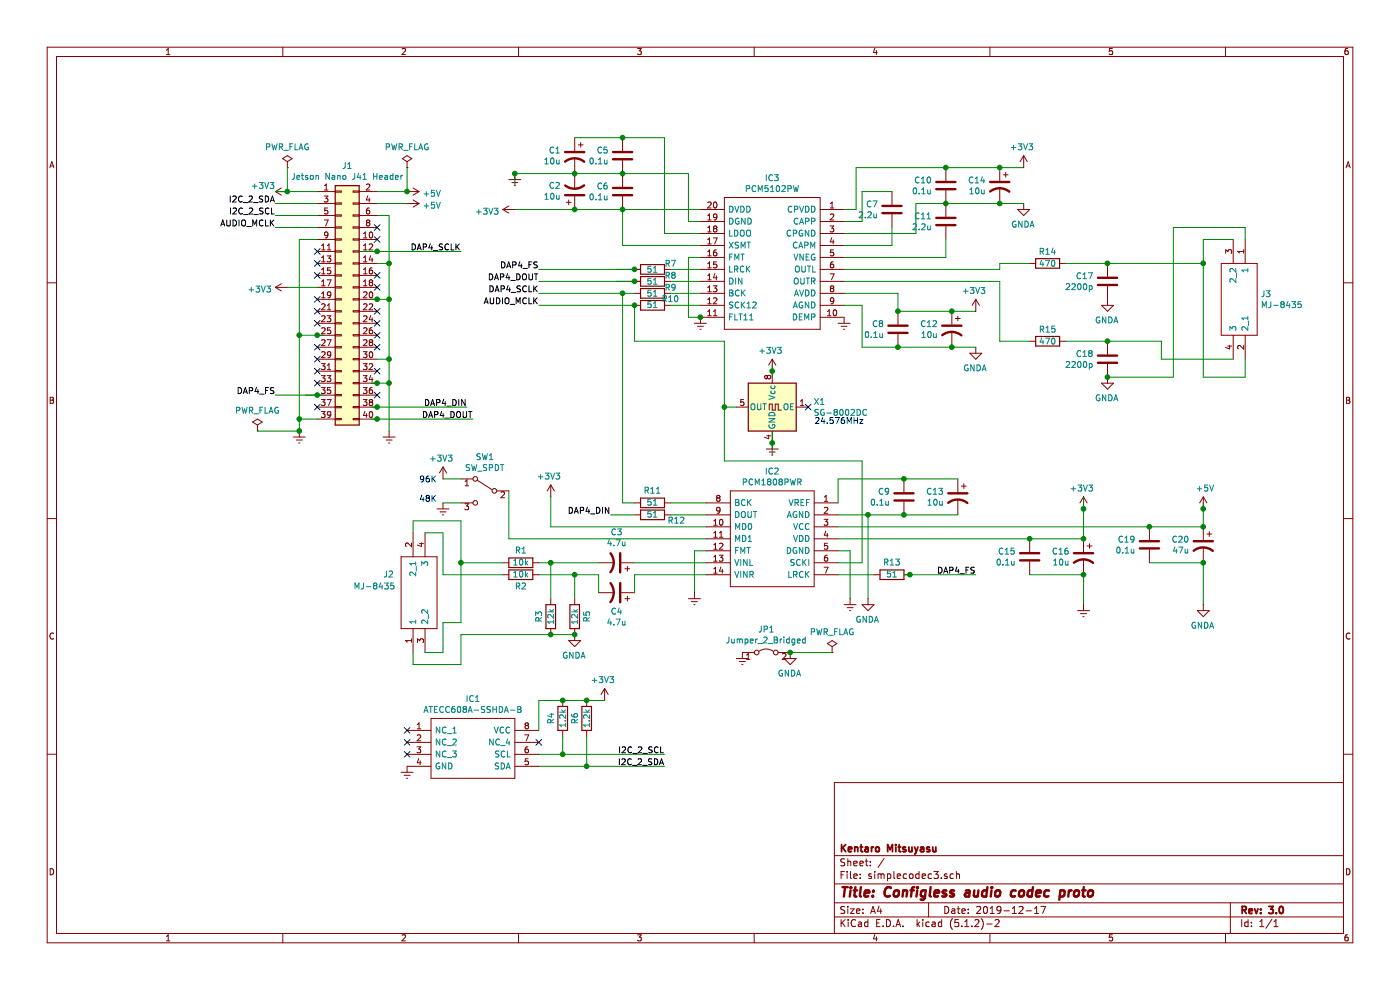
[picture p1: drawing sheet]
EESchema Schematic File Version 4
LIBS:simplecodec3-cache
EELAYER 29 0
EELAYER END
$Descr A4 11693 8268
encoding utf-8
Sheet 1 1
Title "Configless audio codec proto"
Date "2019-12-17"
Rev "3.0"
Comp "Kentaro Mitsuyasu"
Comment1 ""
Comment2 ""
Comment3 ""
Comment4 ""
$EndDescr
$Comp
L Oscillator:SG-8002DC X1
U 1 1
P 6450 3400
F 0 "X1" H 6106 3446 50  0000 R CNN
F 1 "SG-8002DC" H 6106 3355 50  0000 R CNN
F 2 "Oscillator:Oscillator_SeikoEpson_SG-8002DC" H 6900 3050 50  0001 C CNN
F 3 "https://support.epson.biz/td/api/doc_check.php?mode=dl&lang=en&Parts=SG-8002DC" H 6350 3400 50  0001 C CNN
	1    6450 3400
	-1   0    0    -1  
$EndComp
$Comp
L power:GNDA #PWR025
U 1 1
P 8150 2900
F 0 "#PWR025" H 8150 2650 50  0001 C CNN
F 1 "GNDA" H 8155 2727 50  0000 C CNN
F 2 "" H 8150 2900 50  0001 C CNN
F 3 "" H 8150 2900 50  0001 C CNN
	1    8150 2900
	-1   0    0    -1  
$EndComp
$Comp
L Device:CP1 C1
U 1 1
P 4800 1300
F 0 "C1" H 4915 1346 50  0000 L CNN
F 1 "10u" H 4915 1255 50  0000 L CNN
F 2 "Capacitor_SMD:C_0603_1608Metric_Pad1.05x0.95mm_HandSolder" H 4800 1300 50  0001 C CNN
F 3 "~" H 4800 1300 50  0001 C CNN
	1    4800 1300
	-1   0    0    -1  
$EndComp
$Comp
L Device:C C5
U 1 1
P 5200 1300
F 0 "C5" H 5315 1346 50  0000 L CNN
F 1 "0.1u" H 5315 1255 50  0000 L CNN
F 2 "Capacitor_SMD:C_0603_1608Metric_Pad1.05x0.95mm_HandSolder" H 5238 1150 50  0001 C CNN
F 3 "~" H 5200 1300 50  0001 C CNN
	1    5200 1300
	-1   0    0    -1  
$EndComp
$Comp
L Device:CP1 C2
U 1 1
P 4800 1600
F 0 "C2" H 4685 1554 50  0000 R CNN
F 1 "10u" H 4685 1645 50  0000 R CNN
F 2 "Capacitor_SMD:C_0603_1608Metric_Pad1.05x0.95mm_HandSolder" H 4800 1600 50  0001 C CNN
F 3 "~" H 4800 1600 50  0001 C CNN
	1    4800 1600
	1    0    0    1   
$EndComp
$Comp
L Device:C C6
U 1 1
P 5200 1600
F 0 "C6" H 5315 1646 50  0000 L CNN
F 1 "0.1u" H 5315 1555 50  0000 L CNN
F 2 "Capacitor_SMD:C_0603_1608Metric_Pad1.05x0.95mm_HandSolder" H 5238 1450 50  0001 C CNN
F 3 "~" H 5200 1600 50  0001 C CNN
	1    5200 1600
	-1   0    0    -1  
$EndComp
Wire Wire Line
	5200 1750 4800 1750
Connection ~ 5200 1750
Connection ~ 5200 1450
Wire Wire Line
	5200 1450 4800 1450
Connection ~ 4800 1450
$Comp
L power:Earth #PWR010
U 1 1
P 4300 1450
F 0 "#PWR010" H 4300 1200 50  0001 C CNN
F 1 "Earth" H 4300 1300 50  0001 C CNN
F 2 "" H 4300 1450 50  0001 C CNN
F 3 "~" H 4300 1450 50  0001 C CNN
	1    4300 1450
	-1   0    0    -1  
$EndComp
Wire Wire Line
	5750 1850 5750 1450
Wire Wire Line
	5750 1450 5200 1450
Wire Wire Line
	5550 1950 5550 1150
Wire Wire Line
	5550 1150 5200 1150
Connection ~ 5200 1150
Wire Wire Line
	5200 1150 4800 1150
$Comp
L Device:C C8
U 1 1
P 7500 2750
F 0 "C8" H 7615 2796 50  0000 L CNN
F 1 "0.1u" H 7615 2705 50  0000 L CNN
F 2 "Capacitor_SMD:C_0603_1608Metric_Pad1.05x0.95mm_HandSolder" H 7538 2600 50  0001 C CNN
F 3 "~" H 7500 2750 50  0001 C CNN
	1    7500 2750
	-1   0    0    -1  
$EndComp
$Comp
L Device:CP1 C12
U 1 1
P 7950 2750
F 0 "C12" H 8065 2796 50  0000 L CNN
F 1 "10u" H 8065 2705 50  0000 L CNN
F 2 "Capacitor_SMD:C_0603_1608Metric_Pad1.05x0.95mm_HandSolder" H 7950 2750 50  0001 C CNN
F 3 "~" H 7950 2750 50  0001 C CNN
	1    7950 2750
	-1   0    0    -1  
$EndComp
$Comp
L Device:CP1 C14
U 1 1
P 8350 1550
F 0 "C14" H 8465 1596 50  0000 L CNN
F 1 "10u" H 8465 1505 50  0000 L CNN
F 2 "Capacitor_SMD:C_0603_1608Metric_Pad1.05x0.95mm_HandSolder" H 8350 1550 50  0001 C CNN
F 3 "~" H 8350 1550 50  0001 C CNN
	1    8350 1550
	-1   0    0    -1  
$EndComp
Connection ~ 7900 1400
$Comp
L Device:C C10
U 1 1
P 7900 1550
F 0 "C10" H 8015 1596 50  0000 L CNN
F 1 "0.1u" H 8015 1505 50  0000 L CNN
F 2 "Capacitor_SMD:C_0603_1608Metric_Pad1.05x0.95mm_HandSolder" H 7938 1400 50  0001 C CNN
F 3 "~" H 7900 1550 50  0001 C CNN
	1    7900 1550
	-1   0    0    -1  
$EndComp
$Comp
L power:GNDA #PWR027
U 1 1
P 8550 1700
F 0 "#PWR027" H 8550 1450 50  0001 C CNN
F 1 "GNDA" H 8555 1527 50  0000 C CNN
F 2 "" H 8550 1700 50  0001 C CNN
F 3 "" H 8550 1700 50  0001 C CNN
	1    8550 1700
	-1   0    0    -1  
$EndComp
Wire Wire Line
	7900 1700 7650 1700
Connection ~ 7900 1700
Wire Wire Line
	7900 1400 7150 1400
Wire Wire Line
	8550 1400 8350 1400
Connection ~ 8350 1400
Wire Wire Line
	8350 1400 7900 1400
Connection ~ 8350 1700
Wire Wire Line
	8350 1700 7900 1700
Wire Wire Line
	8150 2600 7950 2600
Connection ~ 7950 2600
Wire Wire Line
	7950 2600 7500 2600
Connection ~ 7950 2900
Wire Wire Line
	7950 2900 7500 2900
Wire Wire Line
	8550 1700 8350 1700
Wire Wire Line
	8150 2900 7950 2900
Wire Wire Line
	7150 1750 7050 1750
Wire Wire Line
	7150 1400 7150 1750
Wire Wire Line
	7200 1850 7050 1850
Wire Wire Line
	7450 2050 7050 2050
$Comp
L Device:C C7
U 1 1
P 7450 1750
F 0 "C7" H 7565 1796 50  0000 L CNN
F 1 "2.2u" H 7565 1705 50  0000 L CNN
F 2 "Capacitor_SMD:C_0402_1005Metric" H 7488 1600 50  0001 C CNN
F 3 "~" H 7450 1750 50  0001 C CNN
	1    7450 1750
	-1   0    0    -1  
$EndComp
Wire Wire Line
	7450 1600 7200 1600
Wire Wire Line
	7200 1600 7200 1850
Wire Wire Line
	7450 2050 7450 1900
Wire Wire Line
	7650 1950 7050 1950
Wire Wire Line
	7650 1700 7650 1950
$Comp
L Device:C C11
U 1 1
P 7900 1850
F 0 "C11" H 8015 1896 50  0000 L CNN
F 1 "2.2u" H 8015 1805 50  0000 L CNN
F 2 "Capacitor_SMD:C_0402_1005Metric" H 7938 1700 50  0001 C CNN
F 3 "~" H 7900 1850 50  0001 C CNN
	1    7900 1850
	-1   0    0    -1  
$EndComp
Wire Wire Line
	7050 2150 7900 2150
Wire Wire Line
	7900 2150 7900 2000
Wire Wire Line
	7500 2600 7500 2450
Wire Wire Line
	7500 2450 7050 2450
Connection ~ 7500 2600
Wire Wire Line
	7500 2900 7200 2900
Wire Wire Line
	7200 2900 7200 2550
Wire Wire Line
	7200 2550 7050 2550
Connection ~ 7500 2900
$Comp
L Device:R R14
U 1 1
P 8750 2200
F 0 "R14" V 8650 2200 50  0000 C CNN
F 1 "470" V 8750 2200 50  0000 C CNN
F 2 "Resistor_SMD:R_0603_1608Metric_Pad1.05x0.95mm_HandSolder" V 8680 2200 50  0001 C CNN
F 3 "~" H 8750 2200 50  0001 C CNN
	1    8750 2200
	0    -1   1    0   
$EndComp
$Comp
L Device:R R15
U 1 1
P 8750 2850
F 0 "R15" V 8650 2850 50  0000 C CNN
F 1 "470" V 8750 2850 50  0000 C CNN
F 2 "Resistor_SMD:R_0603_1608Metric_Pad1.05x0.95mm_HandSolder" V 8680 2850 50  0001 C CNN
F 3 "~" H 8750 2850 50  0001 C CNN
	1    8750 2850
	0    1    1    0   
$EndComp
Wire Wire Line
	7050 2250 8350 2250
Wire Wire Line
	8350 2250 8350 2200
Wire Wire Line
	8350 2200 8600 2200
Wire Wire Line
	7050 2350 8350 2350
Wire Wire Line
	8350 2850 8600 2850
$Comp
L Device:C C17
U 1 1
P 9250 2350
F 0 "C17" H 9365 2396 50  0000 L CNN
F 1 "2200p" H 9365 2305 50  0000 L CNN
F 2 "Capacitor_THT:C_Rect_L7.0mm_W3.5mm_P5.00mm" H 9288 2200 50  0001 C CNN
F 3 "~" H 9250 2350 50  0001 C CNN
	1    9250 2350
	-1   0    0    -1  
$EndComp
$Comp
L Device:C C18
U 1 1
P 9250 3000
F 0 "C18" H 9365 3046 50  0000 L CNN
F 1 "2200p" H 9365 2955 50  0000 L CNN
F 2 "Capacitor_THT:C_Rect_L7.0mm_W3.5mm_P5.00mm" H 9288 2850 50  0001 C CNN
F 3 "~" H 9250 3000 50  0001 C CNN
	1    9250 3000
	-1   0    0    -1  
$EndComp
Wire Wire Line
	8900 2850 9250 2850
Connection ~ 9250 2850
Connection ~ 9250 2200
Wire Wire Line
	9250 2200 8900 2200
$Comp
L power:GNDA #PWR030
U 1 1
P 9250 2500
F 0 "#PWR030" H 9250 2250 50  0001 C CNN
F 1 "GNDA" H 9255 2327 50  0000 C CNN
F 2 "" H 9250 2500 50  0001 C CNN
F 3 "" H 9250 2500 50  0001 C CNN
	1    9250 2500
	-1   0    0    -1  
$EndComp
$Comp
L power:GNDA #PWR031
U 1 1
P 9250 3150
F 0 "#PWR031" H 9250 2900 50  0001 C CNN
F 1 "GNDA" H 9255 2977 50  0000 C CNN
F 2 "" H 9250 3150 50  0001 C CNN
F 3 "" H 9250 3150 50  0001 C CNN
	1    9250 3150
	-1   0    0    -1  
$EndComp
Wire Wire Line
	8350 2350 8350 2850
$Comp
L power:Earth #PWR021
U 1 1
P 7050 2650
F 0 "#PWR021" H 7050 2400 50  0001 C CNN
F 1 "Earth" H 7050 2500 50  0001 C CNN
F 2 "" H 7050 2650 50  0001 C CNN
F 3 "~" H 7050 2650 50  0001 C CNN
	1    7050 2650
	-1   0    0    -1  
$EndComp
$Comp
L power:Earth #PWR016
U 1 1
P 5850 2650
F 0 "#PWR016" H 5850 2400 50  0001 C CNN
F 1 "Earth" H 5850 2500 50  0001 C CNN
F 2 "" H 5850 2650 50  0001 C CNN
F 3 "~" H 5850 2650 50  0001 C CNN
	1    5850 2650
	-1   0    0    -1  
$EndComp
$Comp
L power:Earth #PWR019
U 1 1
P 6450 3700
F 0 "#PWR019" H 6450 3450 50  0001 C CNN
F 1 "Earth" H 6450 3550 50  0001 C CNN
F 2 "" H 6450 3700 50  0001 C CNN
F 3 "~" H 6450 3700 50  0001 C CNN
	1    6450 3700
	-1   0    0    -1  
$EndComp
$Comp
L power:+3V3 #PWR018
U 1 1
P 6450 3100
F 0 "#PWR018" H 6450 2950 50  0001 C CNN
F 1 "+3V3" H 6465 3273 50  0000 C CNN
F 2 "" H 6450 3100 50  0001 C CNN
F 3 "" H 6450 3100 50  0001 C CNN
	1    6450 3100
	-1   0    0    -1  
$EndComp
$Comp
L Device:R R9
U 1 1
P 5450 2450
F 0 "R9" V 5400 2300 50  0000 C CNN
F 1 "51" V 5450 2450 50  0000 C CNN
F 2 "Resistor_SMD:R_0603_1608Metric_Pad1.05x0.95mm_HandSolder" V 5380 2450 50  0001 C CNN
F 3 "~" H 5450 2450 50  0001 C CNN
	1    5450 2450
	0    -1   1    0   
$EndComp
$Comp
L Device:R R10
U 1 1
P 5450 2550
F 0 "R10" V 5500 2400 50  0000 C CNN
F 1 "51" V 5450 2550 50  0000 C CNN
F 2 "Resistor_SMD:R_0603_1608Metric_Pad1.05x0.95mm_HandSolder" V 5380 2550 50  0001 C CNN
F 3 "~" H 5450 2550 50  0001 C CNN
	1    5450 2550
	0    -1   -1   0   
$EndComp
Wire Wire Line
	5750 2650 5850 2650
Wire Wire Line
	5850 2150 5750 2150
Wire Wire Line
	5850 1950 5550 1950
Wire Wire Line
	5850 1850 5750 1850
Wire Wire Line
	5850 1750 5200 1750
Wire Wire Line
	5750 2150 5750 2650
Wire Wire Line
	5600 2250 5850 2250
Wire Wire Line
	5600 2350 5850 2350
Wire Wire Line
	5600 2450 5850 2450
Wire Wire Line
	5600 2550 5850 2550
$Comp
L Device:CP1 C3
U 1 1
P 5150 4700
F 0 "C3" V 5402 4700 50  0000 C CNN
F 1 "4.7u" V 5311 4700 50  0000 C CNN
F 2 "Capacitor_SMD:C_0603_1608Metric_Pad1.05x0.95mm_HandSolder" H 5150 4700 50  0001 C CNN
F 3 "~" H 5150 4700 50  0001 C CNN
	1    5150 4700
	0    1    -1   0   
$EndComp
$Comp
L Device:CP1 C4
U 1 1
P 5150 4950
F 0 "C4" V 4990 4950 50  0000 C CNN
F 1 "4.7u" V 4899 4950 50  0000 C CNN
F 2 "Capacitor_SMD:C_0603_1608Metric_Pad1.05x0.95mm_HandSolder" H 5150 4950 50  0001 C CNN
F 3 "~" H 5150 4950 50  0001 C CNN
	1    5150 4950
	0    1    -1   0   
$EndComp
Wire Wire Line
	5300 4700 5900 4700
Wire Wire Line
	5300 4800 5300 4950
Wire Wire Line
	5000 4800 5000 4950
Wire Wire Line
	6150 3400 6050 3400
Wire Wire Line
	6050 3400 6050 2850
Wire Wire Line
	6050 2850 5300 2850
Wire Wire Line
	5300 2850 5300 2550
$Comp
L Connector_Generic:Conn_02x20_Odd_Even J1
U 1 1
P 2850 2500
F 0 "J1" H 2900 3617 50  0000 C CNN
F 1 "Jetson Nano J41 Header" H 2900 3526 50  0000 C CNN
F 2 "Connector_PinHeader_2.54mm:PinHeader_2x20_P2.54mm_Vertical" H 2850 2500 50  0001 C CNN
F 3 "~" H 2850 2500 50  0001 C CNN
	1    2850 2500
	1    0    0    -1  
$EndComp
$Comp
L power:Earth #PWR03
U 1 1
P 2500 3600
F 0 "#PWR03" H 2500 3350 50  0001 C CNN
F 1 "Earth" H 2500 3450 50  0001 C CNN
F 2 "" H 2500 3600 50  0001 C CNN
F 3 "~" H 2500 3600 50  0001 C CNN
	1    2500 3600
	-1   0    0    -1  
$EndComp
$Comp
L power:Earth #PWR04
U 1 1
P 3250 3600
F 0 "#PWR04" H 3250 3350 50  0001 C CNN
F 1 "Earth" H 3250 3450 50  0001 C CNN
F 2 "" H 3250 3600 50  0001 C CNN
F 3 "~" H 3250 3600 50  0001 C CNN
	1    3250 3600
	-1   0    0    -1  
$EndComp
Wire Wire Line
	2500 3600 2500 3500
Wire Wire Line
	2500 2000 2650 2000
Wire Wire Line
	3250 3600 3250 3200
Wire Wire Line
	3250 1800 3150 1800
Wire Wire Line
	3150 2200 3250 2200
Connection ~ 3250 2200
Wire Wire Line
	3250 2200 3250 1800
Connection ~ 3250 2500
Wire Wire Line
	3250 2500 3250 2200
Wire Wire Line
	3150 3000 3250 3000
Connection ~ 3250 3000
Wire Wire Line
	3250 3000 3250 2500
Connection ~ 3250 3200
Wire Wire Line
	3250 3200 3250 3000
Wire Wire Line
	2500 3500 2650 3500
Connection ~ 2500 3500
Wire Wire Line
	2500 3500 2500 2800
Wire Wire Line
	2500 2800 2650 2800
Connection ~ 2500 2800
Wire Wire Line
	2500 2800 2500 2000
Connection ~ 4800 1750
$Comp
L power:+3V3 #PWR011
U 1 1
P 4300 1750
F 0 "#PWR011" H 4300 1600 50  0001 C CNN
F 1 "+3V3" V 4315 1878 50  0000 L CNN
F 2 "" H 4300 1750 50  0001 C CNN
F 3 "" H 4300 1750 50  0001 C CNN
	1    4300 1750
	0    -1   1    0   
$EndComp
Wire Wire Line
	4800 1750 4300 1750
$Comp
L power:+5V #PWR05
U 1 1
P 3400 1600
F 0 "#PWR05" H 3400 1450 50  0001 C CNN
F 1 "+5V" V 3415 1728 50  0000 L CNN
F 2 "" H 3400 1600 50  0001 C CNN
F 3 "" H 3400 1600 50  0001 C CNN
	1    3400 1600
	0    1    1    0   
$EndComp
$Comp
L power:+5V #PWR06
U 1 1
P 3400 1700
F 0 "#PWR06" H 3400 1550 50  0001 C CNN
F 1 "+5V" V 3415 1828 50  0000 L CNN
F 2 "" H 3400 1700 50  0001 C CNN
F 3 "" H 3400 1700 50  0001 C CNN
	1    3400 1700
	0    1    1    0   
$EndComp
$Comp
L power:+3V3 #PWR02
U 1 1
P 2400 2400
F 0 "#PWR02" H 2400 2250 50  0001 C CNN
F 1 "+3V3" V 2415 2528 50  0000 L CNN
F 2 "" H 2400 2400 50  0001 C CNN
F 3 "" H 2400 2400 50  0001 C CNN
	1    2400 2400
	0    -1   1    0   
$EndComp
$Comp
L power:+3V3 #PWR01
U 1 1
P 2400 1600
F 0 "#PWR01" H 2400 1450 50  0001 C CNN
F 1 "+3V3" V 2350 1700 50  0000 L CNN
F 2 "" H 2400 1600 50  0001 C CNN
F 3 "" H 2400 1600 50  0001 C CNN
	1    2400 1600
	0    -1   1    0   
$EndComp
Wire Wire Line
	3150 1600 3400 1600
Wire Wire Line
	3150 1700 3400 1700
Wire Wire Line
	2400 2400 2650 2400
Text Label 2300 1700 2    50   ~ 0
I2C_2_SDA
Text Label 2300 1800 2    50   ~ 0
I2C_2_SCL
Text Label 2300 1900 2    50   ~ 0
AUDIO_MCLK
Text Label 3850 2100 2    50   ~ 0
DAP4_SCLK
Text Label 2300 3300 2    50   ~ 0
DAP4_FS
Text Label 3900 3400 2    50   ~ 0
DAP4_DIN
Text Label 3950 3500 2    50   ~ 0
DAP4_DOUT
Wire Wire Line
	5300 2450 5200 2450
Text Label 4500 2350 2    50   ~ 0
DAP4_DOUT
Text Label 4500 2250 2    50   ~ 0
DAP4_FS
Text Label 4500 2450 2    50   ~ 0
DAP4_SCLK
Wire Wire Line
	5300 2550 4500 2550
Connection ~ 5300 2550
Text Label 4500 2550 2    50   ~ 0
AUDIO_MCLK
Wire Wire Line
	5850 2050 5200 2050
Wire Wire Line
	5200 2050 5200 1750
$Comp
L power:+3V3 #PWR026
U 1 1
P 8550 1400
F 0 "#PWR026" H 8550 1250 50  0001 C CNN
F 1 "+3V3" H 8565 1573 50  0000 C CNN
F 2 "" H 8550 1400 50  0001 C CNN
F 3 "" H 8550 1400 50  0001 C CNN
	1    8550 1400
	-1   0    0    -1  
$EndComp
Wire Wire Line
	5200 4200 5200 2450
Connection ~ 5200 2450
Wire Wire Line
	5200 2450 4500 2450
Wire Wire Line
	5900 4600 5800 4600
Wire Wire Line
	5800 4600 5800 4950
Wire Wire Line
	7000 4600 7100 4600
Wire Wire Line
	7100 4600 7100 5000
Wire Wire Line
	7000 4700 7200 4700
Wire Wire Line
	7200 4700 7200 3850
Wire Wire Line
	7200 3850 6050 3850
Wire Wire Line
	6050 3850 6050 3400
Connection ~ 6050 3400
$Comp
L Device:R R11
U 1 1
P 5450 4200
F 0 "R11" V 5550 4200 50  0000 C CNN
F 1 "51" V 5450 4200 50  0000 C CNN
F 2 "Resistor_SMD:R_0603_1608Metric_Pad1.05x0.95mm_HandSolder" V 5380 4200 50  0001 C CNN
F 3 "~" H 5450 4200 50  0001 C CNN
	1    5450 4200
	0    -1   -1   0   
$EndComp
Wire Wire Line
	5200 4200 5300 4200
Wire Wire Line
	5600 4200 5900 4200
Wire Wire Line
	5900 4300 5600 4300
$Comp
L Device:R R13
U 1 1
P 7450 4800
F 0 "R13" V 7550 4800 50  0000 C CNN
F 1 "51" V 7450 4800 50  0000 C CNN
F 2 "Resistor_SMD:R_0603_1608Metric_Pad1.05x0.95mm_HandSolder" V 7380 4800 50  0001 C CNN
F 3 "~" H 7450 4800 50  0001 C CNN
	1    7450 4800
	0    -1   -1   0   
$EndComp
Text Label 8150 4800 2    50   ~ 0
DAP4_FS
Text Label 5100 4300 2    50   ~ 0
DAP4_DIN
Wire Wire Line
	7250 4300 7250 5000
Wire Wire Line
	7000 4300 7250 4300
Wire Wire Line
	5900 4400 4600 4400
Wire Wire Line
	4600 4400 4600 4150
$Comp
L power:+3V3 #PWR012
U 1 1
P 4600 4150
F 0 "#PWR012" H 4600 4000 50  0001 C CNN
F 1 "+3V3" H 4615 4323 50  0000 C CNN
F 2 "" H 4600 4150 50  0001 C CNN
F 3 "" H 4600 4150 50  0001 C CNN
	1    4600 4150
	-1   0    0    -1  
$EndComp
Wire Wire Line
	5900 4500 4250 4500
Wire Wire Line
	4250 4500 4250 4100
$Comp
L Switch:SW_SPDT SW1
U 1 1
P 4050 4100
F 0 "SW1" H 4050 4385 50  0000 C CNN
F 1 "SW_SPDT" H 4050 4294 50  0000 C CNN
F 2 "Connector_PinHeader_2.54mm:PinHeader_1x03_P2.54mm_Vertical" H 4050 4100 50  0001 C CNN
F 3 "~" H 4050 4100 50  0001 C CNN
	1    4050 4100
	-1   0    0    -1  
$EndComp
Wire Wire Line
	3850 4000 3700 4000
Wire Wire Line
	3850 4200 3700 4200
$Comp
L power:+3V3 #PWR08
U 1 1
P 3700 4000
F 0 "#PWR08" H 3700 3850 50  0001 C CNN
F 1 "+3V3" H 3715 4173 50  0000 C CNN
F 2 "" H 3700 4000 50  0001 C CNN
F 3 "" H 3700 4000 50  0001 C CNN
	1    3700 4000
	-1   0    0    -1  
$EndComp
$Comp
L power:Earth #PWR09
U 1 1
P 3700 4200
F 0 "#PWR09" H 3700 3950 50  0001 C CNN
F 1 "Earth" H 3700 4050 50  0001 C CNN
F 2 "" H 3700 4200 50  0001 C CNN
F 3 "~" H 3700 4200 50  0001 C CNN
	1    3700 4200
	-1   0    0    -1  
$EndComp
Text Notes 3650 4200 2    50   ~ 0
96K\n\n48K
$Comp
L power:GNDA #PWR023
U 1 1
P 7250 5000
F 0 "#PWR023" H 7250 4750 50  0001 C CNN
F 1 "GNDA" H 7255 4827 50  0000 C CNN
F 2 "" H 7250 5000 50  0001 C CNN
F 3 "" H 7250 5000 50  0001 C CNN
	1    7250 5000
	-1   0    0    -1  
$EndComp
$Comp
L power:Earth #PWR022
U 1 1
P 7100 5000
F 0 "#PWR022" H 7100 4750 50  0001 C CNN
F 1 "Earth" H 7100 4850 50  0001 C CNN
F 2 "" H 7100 5000 50  0001 C CNN
F 3 "~" H 7100 5000 50  0001 C CNN
	1    7100 5000
	-1   0    0    -1  
$EndComp
$Comp
L Device:C C9
U 1 1
P 7550 4150
F 0 "C9" H 7665 4196 50  0000 L CNN
F 1 "0.1u" H 7665 4105 50  0000 L CNN
F 2 "Capacitor_SMD:C_0603_1608Metric_Pad1.05x0.95mm_HandSolder" H 7588 4000 50  0001 C CNN
F 3 "~" H 7550 4150 50  0001 C CNN
	1    7550 4150
	-1   0    0    -1  
$EndComp
$Comp
L Device:CP1 C13
U 1 1
P 8000 4150
F 0 "C13" H 8115 4196 50  0000 L CNN
F 1 "10u" H 8115 4105 50  0000 L CNN
F 2 "Capacitor_SMD:C_0603_1608Metric_Pad1.05x0.95mm_HandSolder" H 8000 4150 50  0001 C CNN
F 3 "~" H 8000 4150 50  0001 C CNN
	1    8000 4150
	-1   0    0    -1  
$EndComp
$Comp
L Device:C C15
U 1 1
P 8600 4650
F 0 "C15" H 8715 4696 50  0000 L CNN
F 1 "0.1u" H 8715 4605 50  0000 L CNN
F 2 "Capacitor_SMD:C_0603_1608Metric_Pad1.05x0.95mm_HandSolder" H 8638 4500 50  0001 C CNN
F 3 "~" H 8600 4650 50  0001 C CNN
	1    8600 4650
	-1   0    0    -1  
$EndComp
$Comp
L Device:CP1 C16
U 1 1
P 9050 4650
F 0 "C16" H 9165 4696 50  0000 L CNN
F 1 "10u" H 9165 4605 50  0000 L CNN
F 2 "Capacitor_SMD:C_0603_1608Metric_Pad1.05x0.95mm_HandSolder" H 9050 4650 50  0001 C CNN
F 3 "~" H 9050 4650 50  0001 C CNN
	1    9050 4650
	-1   0    0    -1  
$EndComp
$Comp
L Device:C C19
U 1 1
P 9600 4550
F 0 "C19" H 9715 4596 50  0000 L CNN
F 1 "0.1u" H 9715 4505 50  0000 L CNN
F 2 "Capacitor_SMD:C_0603_1608Metric_Pad1.05x0.95mm_HandSolder" H 9638 4400 50  0001 C CNN
F 3 "~" H 9600 4550 50  0001 C CNN
	1    9600 4550
	-1   0    0    -1  
$EndComp
$Comp
L Device:CP1 C20
U 1 1
P 10050 4550
F 0 "C20" H 10165 4596 50  0000 L CNN
F 1 "47u" H 10165 4505 50  0000 L CNN
F 2 "Capacitor_THT:CP_Radial_D6.3mm_P2.50mm" H 10050 4550 50  0001 C CNN
F 3 "~" H 10050 4550 50  0001 C CNN
	1    10050 4550
	-1   0    0    -1  
$EndComp
Wire Wire Line
	7250 4300 7550 4300
Connection ~ 7250 4300
Connection ~ 7550 4300
Wire Wire Line
	7550 4300 8000 4300
Wire Wire Line
	7000 4200 7000 4000
Wire Wire Line
	7000 4000 7550 4000
Connection ~ 7550 4000
Wire Wire Line
	7550 4000 8000 4000
Connection ~ 9600 4400
Wire Wire Line
	9600 4400 10050 4400
Wire Wire Line
	7000 4500 8600 4500
Connection ~ 8600 4500
Wire Wire Line
	8600 4500 9050 4500
Wire Wire Line
	9600 4700 10050 4700
Wire Wire Line
	10050 4700 10050 5050
Connection ~ 10050 4700
Wire Wire Line
	8600 4800 9050 4800
Wire Wire Line
	9050 4800 9050 5050
Connection ~ 9050 4800
$Comp
L power:GNDA #PWR033
U 1 1
P 10050 5050
F 0 "#PWR033" H 10050 4800 50  0001 C CNN
F 1 "GNDA" H 10055 4877 50  0000 C CNN
F 2 "" H 10050 5050 50  0001 C CNN
F 3 "" H 10050 5050 50  0001 C CNN
	1    10050 5050
	-1   0    0    -1  
$EndComp
$Comp
L power:Earth #PWR029
U 1 1
P 9050 5050
F 0 "#PWR029" H 9050 4800 50  0001 C CNN
F 1 "Earth" H 9050 4900 50  0001 C CNN
F 2 "" H 9050 5050 50  0001 C CNN
F 3 "~" H 9050 5050 50  0001 C CNN
	1    9050 5050
	-1   0    0    -1  
$EndComp
$Comp
L power:GNDA #PWR020
U 1 1
P 6600 5450
F 0 "#PWR020" H 6600 5200 50  0001 C CNN
F 1 "GNDA" H 6605 5277 50  0000 C CNN
F 2 "" H 6600 5450 50  0001 C CNN
F 3 "" H 6600 5450 50  0001 C CNN
	1    6600 5450
	-1   0    0    -1  
$EndComp
$Comp
L power:Earth #PWR017
U 1 1
P 6200 5450
F 0 "#PWR017" H 6200 5200 50  0001 C CNN
F 1 "Earth" H 6200 5300 50  0001 C CNN
F 2 "" H 6200 5450 50  0001 C CNN
F 3 "~" H 6200 5450 50  0001 C CNN
	1    6200 5450
	-1   0    0    -1  
$EndComp
$Comp
L Jumper:Jumper_2_Bridged JP1
U 1 1
P 6400 5450
F 0 "JP1" H 6400 5645 50  0000 C CNN
F 1 "Jumper_2_Bridged" H 6400 5554 50  0000 C CNN
F 2 "Jumper:SolderJumper-2_P1.3mm_Bridged2Bar_Pad1.0x1.5mm" H 6400 5450 50  0001 C CNN
F 3 "~" H 6400 5450 50  0001 C CNN
	1    6400 5450
	1    0    0    -1  
$EndComp
Wire Wire Line
	4500 4800 4800 4800
Wire Wire Line
	5000 4700 4600 4700
$Comp
L Device:R R1
U 1 1
P 4350 4700
F 0 "R1" V 4450 4700 50  0000 C CNN
F 1 "10k" V 4350 4700 50  0000 C CNN
F 2 "Resistor_SMD:R_0603_1608Metric_Pad1.05x0.95mm_HandSolder" V 4280 4700 50  0001 C CNN
F 3 "~" H 4350 4700 50  0001 C CNN
	1    4350 4700
	0    -1   -1   0   
$EndComp
$Comp
L Device:R R2
U 1 1
P 4350 4800
F 0 "R2" V 4250 4800 50  0000 C CNN
F 1 "10k" V 4350 4800 50  0000 C CNN
F 2 "Resistor_SMD:R_0603_1608Metric_Pad1.05x0.95mm_HandSolder" V 4280 4800 50  0001 C CNN
F 3 "~" H 4350 4800 50  0001 C CNN
	1    4350 4800
	0    -1   -1   0   
$EndComp
$Comp
L Device:R R3
U 1 1
P 4600 5150
F 0 "R3" V 4500 5150 50  0000 C CNN
F 1 "12k" V 4600 5150 50  0000 C CNN
F 2 "Resistor_SMD:R_0603_1608Metric_Pad1.05x0.95mm_HandSolder" V 4530 5150 50  0001 C CNN
F 3 "~" H 4600 5150 50  0001 C CNN
	1    4600 5150
	1    0    0    -1  
$EndComp
$Comp
L Device:R R5
U 1 1
P 4800 5150
F 0 "R5" V 4900 5150 50  0000 C CNN
F 1 "12k" V 4800 5150 50  0000 C CNN
F 2 "Resistor_SMD:R_0603_1608Metric_Pad1.05x0.95mm_HandSolder" V 4730 5150 50  0001 C CNN
F 3 "~" H 4800 5150 50  0001 C CNN
	1    4800 5150
	1    0    0    -1  
$EndComp
Wire Wire Line
	4600 4700 4600 5000
Connection ~ 4600 4700
Wire Wire Line
	4600 4700 4500 4700
Wire Wire Line
	4800 5000 4800 4800
Connection ~ 4800 4800
Wire Wire Line
	4800 4800 5000 4800
$Comp
L power:GNDA #PWR013
U 1 1
P 4800 5300
F 0 "#PWR013" H 4800 5050 50  0001 C CNN
F 1 "GNDA" H 4805 5127 50  0000 C CNN
F 2 "" H 4800 5300 50  0001 C CNN
F 3 "" H 4800 5300 50  0001 C CNN
	1    4800 5300
	-1   0    0    -1  
$EndComp
$Comp
L power:+5V #PWR032
U 1 1
P 10050 4250
F 0 "#PWR032" H 10050 4100 50  0001 C CNN
F 1 "+5V" H 10065 4423 50  0000 C CNN
F 2 "" H 10050 4250 50  0001 C CNN
F 3 "" H 10050 4250 50  0001 C CNN
	1    10050 4250
	1    0    0    -1  
$EndComp
$Comp
L power:+3V3 #PWR028
U 1 1
P 9050 4250
F 0 "#PWR028" H 9050 4100 50  0001 C CNN
F 1 "+3V3" H 9065 4423 50  0000 C CNN
F 2 "" H 9050 4250 50  0001 C CNN
F 3 "" H 9050 4250 50  0001 C CNN
	1    9050 4250
	-1   0    0    -1  
$EndComp
Connection ~ 9050 4500
Connection ~ 10050 4400
$Comp
L power:Earth #PWR015
U 1 1
P 5800 4950
F 0 "#PWR015" H 5800 4700 50  0001 C CNN
F 1 "Earth" H 5800 4800 50  0001 C CNN
F 2 "" H 5800 4950 50  0001 C CNN
F 3 "~" H 5800 4950 50  0001 C CNN
	1    5800 4950
	-1   0    0    -1  
$EndComp
NoConn ~ 2650 2100
NoConn ~ 2650 2200
NoConn ~ 2650 2300
NoConn ~ 2650 2500
NoConn ~ 2650 2600
NoConn ~ 2650 2700
NoConn ~ 2650 2900
NoConn ~ 2650 3000
NoConn ~ 2650 3100
NoConn ~ 2650 3200
NoConn ~ 2650 3400
NoConn ~ 3150 3100
NoConn ~ 3150 2900
NoConn ~ 3150 2800
NoConn ~ 3150 2700
NoConn ~ 3150 2600
NoConn ~ 3150 2000
NoConn ~ 3150 1900
NoConn ~ 6750 3400
Connection ~ 2650 3300
Wire Wire Line
	2650 3300 2700 3300
Wire Wire Line
	3100 3400 3150 3400
Connection ~ 3150 3400
Wire Wire Line
	3100 3500 3150 3500
Connection ~ 3150 3500
Wire Wire Line
	3100 3200 3150 3200
Connection ~ 3150 3200
Wire Wire Line
	3150 3200 3250 3200
Wire Wire Line
	2650 2800 2700 2800
Connection ~ 2650 2800
Wire Wire Line
	3100 2500 3150 2500
Connection ~ 3150 2500
Wire Wire Line
	3150 2500 3250 2500
Connection ~ 3150 2100
Connection ~ 2400 1600
Wire Wire Line
	7550 4800 7600 4800
Connection ~ 7600 4800
Wire Wire Line
	6450 3150 6450 3100
Connection ~ 6450 3100
Wire Wire Line
	6450 3100 6450 3050
Wire Wire Line
	7000 4400 9600 4400
Wire Wire Line
	9050 4250 9050 4500
Wire Wire Line
	10050 4200 10050 4250
Connection ~ 10050 4250
Wire Wire Line
	10050 4250 10050 4400
Wire Wire Line
	9050 4250 9050 4150
Connection ~ 9050 4250
Wire Wire Line
	4300 1550 4300 1450
Connection ~ 4300 1450
Wire Wire Line
	4300 1450 4800 1450
Connection ~ 6450 3700
Wire Wire Line
	6450 3700 6450 3800
Wire Wire Line
	6450 3600 6450 3700
Wire Wire Line
	7000 4800 7300 4800
Wire Wire Line
	3000 2100 3150 2100
Wire Wire Line
	2300 1700 2650 1700
NoConn ~ 3150 2400
NoConn ~ 3150 2300
NoConn ~ 3150 3300
Wire Wire Line
	5300 2250 5350 2250
Connection ~ 5300 2250
Wire Wire Line
	5300 2350 5350 2350
Connection ~ 5300 2350
$Comp
L Device:R R7
U 1 1
P 5450 2250
F 0 "R7" V 5400 2100 50  0000 C CNN
F 1 "51" V 5450 2250 50  0000 C CNN
F 2 "Resistor_SMD:R_0603_1608Metric_Pad1.05x0.95mm_HandSolder" V 5380 2250 50  0001 C CNN
F 3 "~" H 5450 2250 50  0001 C CNN
	1    5450 2250
	0    -1   1    0   
$EndComp
$Comp
L Device:R R8
U 1 1
P 5450 2350
F 0 "R8" V 5400 2200 50  0000 C CNN
F 1 "51" V 5450 2350 50  0000 C CNN
F 2 "Resistor_SMD:R_0603_1608Metric_Pad1.05x0.95mm_HandSolder" V 5380 2350 50  0001 C CNN
F 3 "~" H 5450 2350 50  0001 C CNN
	1    5450 2350
	0    -1   1    0   
$EndComp
Wire Wire Line
	3150 3400 3900 3400
Wire Wire Line
	5150 2350 5300 2350
Wire Wire Line
	5150 2250 5300 2250
Wire Wire Line
	3150 3500 3950 3500
Wire Wire Line
	4500 2350 5300 2350
Wire Wire Line
	4500 2250 5300 2250
Wire Wire Line
	3150 2100 3850 2100
Wire Wire Line
	7600 4800 8150 4800
Wire Wire Line
	2300 1800 2650 1800
Wire Wire Line
	2300 1900 2650 1900
$Comp
L simplecodec3-rescue:ATECC608A-SSHDA-B-SamacSys_Parts IC1
U 1 1
P 3400 6100
F 0 "IC1" H 3950 6365 50  0000 C CNN
F 1 "ATECC608A-SSHDA-B" H 3950 6274 50  0000 C CNN
F 2 "SamacSys_Parts:SOIC127P600X175-8N" H 4350 6200 50  0001 L CNN
F 3 "http://ww1.microchip.com/downloads/en/DeviceDoc/40001977A.pdf" H 4350 6100 50  0001 L CNN
F 4 "Cryptoathentication ECC608A SOIC" H 4350 6000 50  0001 L CNN "Description"
F 5 "1.75" H 4350 5900 50  0001 L CNN "Height"
F 6 "Microchip" H 4350 5800 50  0001 L CNN "Manufacturer_Name"
F 7 "ATECC608A-SSHDA-B" H 4350 5700 50  0001 L CNN "Manufacturer_Part_Number"
F 8 "556-ATECC608ASSHDAB" H 4350 5600 50  0001 L CNN "Mouser Part Number"
F 9 "https://www.mouser.com/Search/Refine.aspx?Keyword=556-ATECC608ASSHDAB" H 4350 5500 50  0001 L CNN "Mouser Price/Stock"
F 10 "1654499P" H 4350 5400 50  0001 L CNN "RS Part Number"
F 11 "http://uk.rs-online.com/web/p/products/1654499P" H 4350 5300 50  0001 L CNN "RS Price/Stock"
	1    3400 6100
	1    0    0    -1  
$EndComp
NoConn ~ 3400 6100
NoConn ~ 3400 6200
NoConn ~ 3400 6300
NoConn ~ 4500 6200
$Comp
L power:+3V3 #PWR014
U 1 1
P 5050 5850
F 0 "#PWR014" H 5050 5700 50  0001 C CNN
F 1 "+3V3" H 5065 6023 50  0000 C CNN
F 2 "" H 5050 5850 50  0001 C CNN
F 3 "" H 5050 5850 50  0001 C CNN
	1    5050 5850
	-1   0    0    -1  
$EndComp
$Comp
L power:Earth #PWR07
U 1 1
P 3400 6400
F 0 "#PWR07" H 3400 6150 50  0001 C CNN
F 1 "Earth" H 3400 6250 50  0001 C CNN
F 2 "" H 3400 6400 50  0001 C CNN
F 3 "~" H 3400 6400 50  0001 C CNN
	1    3400 6400
	-1   0    0    -1  
$EndComp
Text Label 5550 6300 2    50   ~ 0
I2C_2_SCL
Text Label 5550 6400 2    50   ~ 0
I2C_2_SDA
Wire Wire Line
	4500 6100 4500 5850
Wire Wire Line
	4500 5850 4700 5850
$Comp
L Device:R R4
U 1 1
P 4700 6000
F 0 "R4" V 4600 6000 50  0000 C CNN
F 1 "1.2k" V 4700 6000 50  0000 C CNN
F 2 "Resistor_SMD:R_0603_1608Metric_Pad1.05x0.95mm_HandSolder" V 4630 6000 50  0001 C CNN
F 3 "~" H 4700 6000 50  0001 C CNN
	1    4700 6000
	1    0    0    -1  
$EndComp
$Comp
L Device:R R6
U 1 1
P 4900 6000
F 0 "R6" V 4800 6000 50  0000 C CNN
F 1 "1.2k" V 4900 6000 50  0000 C CNN
F 2 "Resistor_SMD:R_0603_1608Metric_Pad1.05x0.95mm_HandSolder" V 4830 6000 50  0001 C CNN
F 3 "~" H 4900 6000 50  0001 C CNN
	1    4900 6000
	1    0    0    -1  
$EndComp
Wire Wire Line
	4500 6300 4700 6300
Wire Wire Line
	4500 6400 4900 6400
Wire Wire Line
	4700 6150 4700 6300
Connection ~ 4700 6300
Wire Wire Line
	4700 6300 5550 6300
Wire Wire Line
	4900 6150 4900 6400
Connection ~ 4900 6400
Wire Wire Line
	4900 6400 5550 6400
Connection ~ 4700 5850
Wire Wire Line
	4700 5850 4900 5850
Connection ~ 4900 5850
Wire Wire Line
	4900 5850 5050 5850
$Comp
L simplecodec3-rescue:PCM5102PW-SamacSys_Parts IC3
U 1 1
P 7050 1750
F 0 "IC3" H 7650 2015 50  0000 C CNN
F 1 "PCM5102PW" H 7650 1924 50  0000 C CNN
F 2 "SamacSys_Parts:SOP65P640X120-20N" H 8100 1850 50  0001 L CNN
F 3 "http://www.ti.com/lit/ds/symlink/pcm5102.pdf" H 8100 1750 50  0001 L CNN
F 4 "2VRMS DirectPath, 112/106/100dB Audio Stereo DAC with 32-bit, 384kHz PCM Interface" H 8100 1650 50  0001 L CNN "Description"
F 5 "1.2" H 8100 1550 50  0001 L CNN "Height"
F 6 "Texas Instruments" H 8100 1450 50  0001 L CNN "Manufacturer_Name"
F 7 "PCM5102PW" H 8100 1350 50  0001 L CNN "Manufacturer_Part_Number"
F 8 "595-PCM5102PW" H 8100 1250 50  0001 L CNN "Mouser Part Number"
F 9 "https://www.mouser.com/Search/Refine.aspx?Keyword=595-PCM5102PW" H 8100 1150 50  0001 L CNN "Mouser Price/Stock"
F 10 "7422930P" H 8100 1050 50  0001 L CNN "RS Part Number"
F 11 "http://uk.rs-online.com/web/p/products/7422930P" H 8100 950 50  0001 L CNN "RS Price/Stock"
	1    7050 1750
	-1   0    0    -1  
$EndComp
$Comp
L simplecodec3-rescue:PCM1808PWR-SamacSys_Parts IC2
U 1 1
P 7000 4200
F 0 "IC2" H 7550 4465 50  0000 C CNN
F 1 "PCM1808PWR" H 7550 4374 50  0000 C CNN
F 2 "SamacSys_Parts:PCM1808PWR" H 7950 4300 50  0001 L CNN
F 3 "http://www.ti.com/lit/gpn/PCM1808" H 7950 4200 50  0001 L CNN
F 4 "99dB SNR Stereo ADC With Single-Ended Inputs" H 7950 4100 50  0001 L CNN "Description"
F 5 "1.2" H 7950 4000 50  0001 L CNN "Height"
F 6 "Texas Instruments" H 7950 3900 50  0001 L CNN "Manufacturer_Name"
F 7 "PCM1808PWR" H 7950 3800 50  0001 L CNN "Manufacturer_Part_Number"
F 8 "595-PCM1808PWR" H 7950 3700 50  0001 L CNN "Mouser Part Number"
F 9 "https://www.mouser.com/Search/Refine.aspx?Keyword=595-PCM1808PWR" H 7950 3600 50  0001 L CNN "Mouser Price/Stock"
	1    7000 4200
	-1   0    0    -1  
$EndComp
Connection ~ 5850 2650
$Comp
L power:PWR_FLAG #FLG02
U 1 1
P 2400 1400
F 0 "#FLG02" H 2400 1475 50  0001 C CNN
F 1 "PWR_FLAG" H 2400 1573 50  0000 C CNN
F 2 "" H 2400 1400 50  0001 C CNN
F 3 "~" H 2400 1400 50  0001 C CNN
	1    2400 1400
	1    0    0    -1  
$EndComp
$Comp
L power:PWR_FLAG #FLG03
U 1 1
P 3400 1400
F 0 "#FLG03" H 3400 1475 50  0001 C CNN
F 1 "PWR_FLAG" H 3400 1573 50  0000 C CNN
F 2 "" H 3400 1400 50  0001 C CNN
F 3 "~" H 3400 1400 50  0001 C CNN
	1    3400 1400
	1    0    0    -1  
$EndComp
$Comp
L power:PWR_FLAG #FLG01
U 1 1
P 2150 3600
F 0 "#FLG01" H 2150 3675 50  0001 C CNN
F 1 "PWR_FLAG" H 2150 3773 50  0000 C CNN
F 2 "" H 2150 3600 50  0001 C CNN
F 3 "~" H 2150 3600 50  0001 C CNN
	1    2150 3600
	1    0    0    -1  
$EndComp
Wire Wire Line
	2400 1400 2400 1600
Wire Wire Line
	3400 1400 3400 1600
Connection ~ 3400 1600
Wire Wire Line
	2150 3600 2500 3600
Connection ~ 2500 3600
Wire Wire Line
	2650 1600 2400 1600
$Comp
L power:+3V3 #PWR024
U 1 1
P 8150 2600
F 0 "#PWR024" H 8150 2450 50  0001 C CNN
F 1 "+3V3" H 8165 2773 50  0000 C CNN
F 2 "" H 8150 2600 50  0001 C CNN
F 3 "" H 8150 2600 50  0001 C CNN
	1    8150 2600
	-1   0    0    -1  
$EndComp
Connection ~ 4800 5300
Connection ~ 4600 5300
Wire Wire Line
	4600 5300 4800 5300
Wire Wire Line
	9800 3150 9250 3150
Connection ~ 9250 3150
$Comp
L power:PWR_FLAG #FLG04
U 1 1
P 6950 5450
F 0 "#FLG04" H 6950 5525 50  0001 C CNN
F 1 "PWR_FLAG" H 6950 5623 50  0000 C CNN
F 2 "" H 6950 5450 50  0001 C CNN
F 3 "~" H 6950 5450 50  0001 C CNN
	1    6950 5450
	1    0    0    -1  
$EndComp
Wire Wire Line
	6600 5450 6950 5450
Connection ~ 6600 5450
Wire Wire Line
	2350 1600 2400 1600
Wire Wire Line
	2550 3300 2650 3300
Wire Wire Line
	2300 1600 2400 1600
Wire Wire Line
	2300 3300 2650 3300
$Comp
L simplecodec3-rescue:MJ-8435-SamacSys_Parts J2
U 1 1
P 3450 5450
F 0 "J2" V 4100 5700 50  0000 R CNN
F 1 "MJ-8435" V 4000 5950 50  0000 R CNN
F 2 "SamacSys_Parts:MJ-8435" H 4300 5550 50  0001 L CNN
F 3 "http://akizukidenshi.com/download/ds/marushin/mj8435.pdf" H 4300 5450 50  0001 L CNN
F 4 "3.5 earphone jack" H 4300 5350 50  0001 L CNN "Description"
F 5 "Marushin Electric" H 4300 5150 50  0001 L CNN "Manufacturer_Name"
F 6 "MJ-8435" H 4300 5050 50  0001 L CNN "Manufacturer_Part_Number"
	1    3450 5450
	0    -1   -1   0   
$EndComp
$Comp
L simplecodec3-rescue:MJ-8435-SamacSys_Parts J3
U 1 1
P 10400 2000
F 0 "J3" V 10854 2128 50  0000 L CNN
F 1 "MJ-8435" V 10945 2128 50  0000 L CNN
F 2 "SamacSys_Parts:MJ-8435" H 11250 2100 50  0001 L CNN
F 3 "http://akizukidenshi.com/download/ds/marushin/mj8435.pdf" H 11250 2000 50  0001 L CNN
F 4 "3.5 earphone jack" H 11250 1900 50  0001 L CNN "Description"
F 5 "Marushin Electric" H 11250 1700 50  0001 L CNN "Manufacturer_Name"
F 6 "MJ-8435" H 11250 1600 50  0001 L CNN "Manufacturer_Part_Number"
	1    10400 2000
	0    1    1    0   
$EndComp
Wire Wire Line
	3850 5300 3850 5550
Wire Wire Line
	3850 5550 3450 5550
Wire Wire Line
	3450 5550 3450 5450
Wire Wire Line
	3850 5300 4600 5300
Wire Wire Line
	4200 4700 3850 4700
Wire Wire Line
	3850 4700 3850 4350
Wire Wire Line
	3850 4350 3450 4350
Wire Wire Line
	3450 4350 3450 4450
Wire Wire Line
	3850 4700 3850 5200
Wire Wire Line
	3700 5200 3700 5450
Wire Wire Line
	3700 5450 3550 5450
Wire Wire Line
	3700 5200 3850 5200
Connection ~ 3850 4700
Wire Wire Line
	4200 4800 3700 4800
Wire Wire Line
	3700 4800 3700 4450
Wire Wire Line
	3700 4450 3550 4450
Wire Wire Line
	10050 2200 10050 2000
Wire Wire Line
	10050 2000 10300 2000
Wire Wire Line
	9250 2200 10050 2200
Wire Wire Line
	10050 2200 10050 3150
Wire Wire Line
	10050 3150 10400 3150
Wire Wire Line
	10400 3150 10400 3000
Connection ~ 10050 2200
Wire Wire Line
	9700 2850 9700 3000
Wire Wire Line
	9700 3000 10300 3000
Wire Wire Line
	9250 2850 9700 2850
Wire Wire Line
	9800 3150 9800 1900
Wire Wire Line
	9800 1900 10400 1900
Wire Wire Line
	10400 1900 10400 2000
Wire Wire Line
	5300 4800 5900 4800
$Comp
L Device:R R12
U 1 1
P 5450 4300
F 0 "R12" V 5400 4100 50  0000 C CNN
F 1 "51" V 5450 4300 50  0000 C CNN
F 2 "Resistor_SMD:R_0603_1608Metric_Pad1.05x0.95mm_HandSolder" V 5380 4300 50  0001 C CNN
F 3 "~" H 5450 4300 50  0001 C CNN
	1    5450 4300
	0    -1   -1   0   
$EndComp
Wire Wire Line
	5300 4300 5100 4300
Text Notes 6800 3550 0    50   ~ 0
24.576MHz
$EndSCHEMATC
